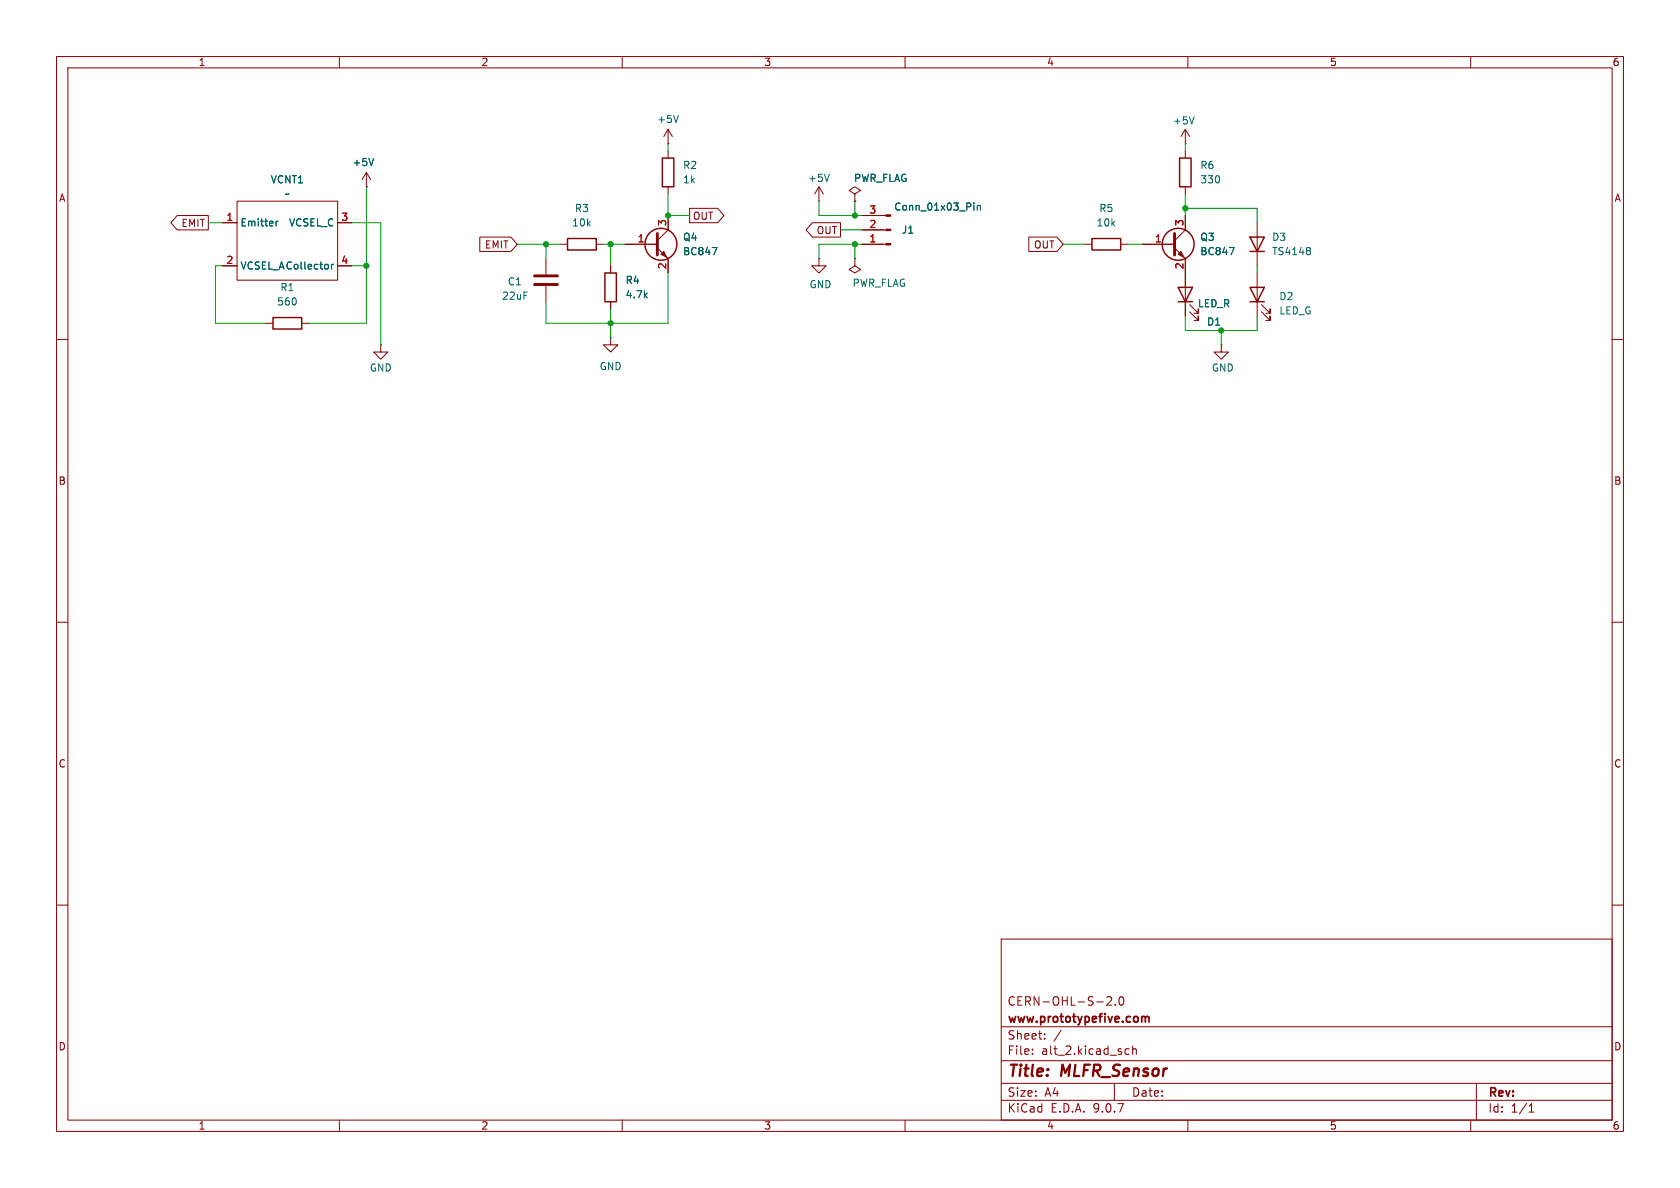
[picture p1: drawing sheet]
<svg xmlns="http://www.w3.org/2000/svg" width="297mm" height="210mm" viewBox="0 0 297 210" stroke-linecap="round" stroke-linejoin="round" font-family="sans-serif">
<g fill="none" stroke="#840000" stroke-width=".18">
<path d="M10 10h277v190h-277zM12 12h273v186h-273zM60 10v2M110 10v2M160 10v2M210 10v2M260 10v2M31.3 38.1h5.5v2.5h-5.5l-1.1-1.2zM39.4 39.4h2.5M41.9 35.6h17.8v13.9h-17.8zM59.7 39.4h2.5M64.8 33h.1"/>
<path d="M64.8 30.5l-.8 1.3M64.8 30.5l.7 1.3M64.8 30.5v2.5M118.1 25.4h.1M118.1 38.1v2.5l-1.9 1.9M118.1 22.9v2.5M118.1 26.7v1.2M118.1 33v1.3M118.1 22.9l-.8 1.2M118.1 22.9l.8 1.2M121.9 36.8h5l1.1 1.3-1.1 1.3h-5zM143.6 39.4h5v2.5h-5l-1.1-1.3z"/>
<path d="M144.8 35.6h.1M144.8 33l-.8 1.3M144.8 33l.7 1.3M144.8 33v2.6M151.1 34.3l1-.6-1-.7-1 .7 1 .6v1.3M151.1 35.6h.1M152.4 38.1h4.2M209.5 25.4h.1M209.5 38.1v2.5l-1.9 1.9M209.5 22.9v2.5M209.5 26.7v1.2M209.5 33v1.3"/>
<path d="M209.5 22.9l-.7 1.2M209.5 22.9l.8 1.2M222.2 39.4v7.6M39.4 47h2.5M47 57.2h1.3M53.3 57.2h1.3M59.7 47h2.5M84.8 41.9h5.5l1.1 1.3-1.1 1.3h-5.5zM96.5 45.7v2.8M96.5 50.5v2.8M99.1 43.2h1.2M105.4 43.2h1.3"/>
<path d="M107.9 59.7v1.3h1.3l-1.3 1.2-1.2-1.2h1.2M107.9 59.7h.1M107.9 47v1.3M107.9 53.3v1.3M110.5 43.2h5.7M116.2 43.8l1.9 1.9v2.6M144.8 45.7v1.3h1.2l-1.2 1.3-1.3-1.3h1.3M144.8 45.7h.1M151.1 45.7v1.3l1 .6-1 .7-1-.7 1-.6M151.1 45.7h.1M152.4 43.2h4.2M152.4 40.6h4.2"/>
<path d="M181.9 41.9h4.9l1.2 1.3-1.2 1.3h-4.9zM191.8 43.2h1.2M198.1 43.2h1.3M201.9 43.2h5.7M207.6 43.8l1.9 1.9v10.2M210.3 55.1l1.5 1.5v-.7v.7h-.7M210.3 53.8l1.5 1.6v-.8v.8h-.7M222.2 48.3v7.6M223 55.1l1.5 1.5v-.7v.7h-.7M223 53.8l1.5 1.6v-.8v.8h-.7M10 60h2M67.3 61v1.2h1.3l-1.3 1.3-1.3-1.3h1.3"/>
<path d="M67.3 61h.1M215.9 61v1.2h1.3l-1.3 1.3-1.3-1.3h1.3M215.9 61h.1M285 60h2M10 110h2M285 110h2M10 160h2M177 166h108v32h-108zM195.7 176.3l.5-.1 .3 .1v.3l-.9 1.1h.9M197.2 177.6v.1M198 176.3l.2-.1a.81 .81 0 0 1 .6 .6 .81 .81 0 0 1-.3 .8l-.2 .1a.81 .81 0 0 1-.3-1.4zM285 160h2"/>
<path d="M60 198v2M110 198v2M160 198v2M177 194.5h108M177 191.5h108M177 187.5h108M177 181.5h108M182.5 186.3v.1M182.5 185.5v.1M184.7 183.6v.1M184.7 182.8v.1M187.6 182.1l-1.3 2"/>
<path d="M197 191.5v3M199 186.3h.6M199 185.5h.6M200.2 185.5l.3-.1 .3 .1 .1 .9M200.2 184.9v1.5M210 198v2M260 198v2M261 191.5v6.5M270.3 196.6h.9M270.3 195.5l.4-.4v1.5"/>
</g>
<path d="M202.1 179.7l.3 .1 .1 .1M202.5 179.9l.2-.2 .4 .1v.9M202.5 179.9v.8" fill="none" stroke="#840000" stroke-width=".3"/>
<g fill="none" stroke="#840000" stroke-width=".25">
<path d="M117.1 27.9h2v5.1h-2zM208.5 27.9h2.1v5.1h-2.1zM48.3 56.1h5v2.1h-5zM100.3 42.2h5.1v2h-5.1zM106.9 48.3h2.1v5h-2.1zM193 42.2h5.1v2h-5.1zM208.3 50.8h2.5l-1.3 2.5zM208.3 53.3h2.5M221 41.9h2.5l-1.3 2.6zM221 50.8h2.5l-1.3 2.5zM221 44.5h2.5M221 53.3h2.5"/>
<circle cx="116.8" cy="43.2" r="2.82"/>
<circle cx="208.3" cy="43.2" r="2.82"/>
</g>
<path d="M94.5 48.8h4.1M94.5 50.3h4.1M116.2 41.3v3.8M207.6 41.3v3.8" fill="none" stroke="#840000" stroke-width=".51"/>
<g fill="#840000" stroke="#840000" stroke-width=".18">
<path d="M117.3 44.5l.6 1-1.1-.5z"/>
<path d="M156.6 43.1h.9v.2h-.9z"/>
<path d="M156.6 40.5h.9v.3h-.9z"/>
<path d="M156.6 38h.9v.2h-.9z"/>
<path d="M208.3 45l.5-.5 .5 1z"/>
</g>
<g fill="none" stroke="#006464" stroke-width=".18">
<path d="M48.8 39.1v.8M49.2 39.1l-.4 .2M66.1 28l-.5 1.3M119.9 20.4l-.4 1.3M146.6 30.8l-.4 1.3M172.2 35.9v.1M172.2 36.3v.9M172.8 36.3v.9M172.8 36.4l.2-.1 .3 .1v.8M211.1 20.6l-.4 1.3M57.9 46.8l.2 .2-.2 .5M58.6 46.7v.9"/>
<path d="M59 46.7l-.4 .3M125.9 43.8h.8l-.5 1.2M217.3 43.8h.9l-.6 1.2M231.4 43.8l.3 .2-.3 .3 .3 .2v.3l-.3 .2"/>
</g>
<g fill="none" stroke="#009600" stroke-width=".18">
<path d="M36.8 39.4h2.6M62.2 39.4h5.1v21.6M64.8 33v24.2h-10.2M118.1 34.3v3.8h3.8M118.1 25.4v1.3M144.8 35.6v2.5h7.6M151.1 35.6v2.5M209.5 36.8h12.7v2.6M209.5 25.4v1.3M209.5 34.3v3.8M39.4 47h-1.3v10.2h8.9M62.2 47h2.6"/>
<path d="M91.4 43.2h7.7M96.5 43.2v2.5M106.7 43.2h3.8M107.9 43.2v3.8M107.9 54.6v5.1M118.1 48.3v8.9h-21.6v-3.9M148.6 40.6h3.8M151.1 43.2v2.5M152.4 43.2h-7.6v2.5M188 43.2h3.8M199.4 43.2h2.5M209.5 55.9v2.5h12.7v-2.5"/>
<path d="M215.9 58.4v2.6M222.2 47v1.3"/>
</g>
<g fill="#009600" stroke="#009600" stroke-width=".18">
<circle cx="209.5" cy="36.8" r=".46"/>
<circle cx="151.1" cy="38.1" r=".46"/>
<circle cx="215.9" cy="58.4" r=".46"/>
<circle cx="151.1" cy="43.2" r=".46"/>
<circle cx="118.1" cy="38.1" r=".46"/>
<circle cx="107.9" cy="43.2" r=".46"/>
<circle cx="64.8" cy="47" r=".46"/>
<circle cx="96.5" cy="43.2" r=".46"/>
<circle cx="107.9" cy="57.2" r=".46"/>
</g>
<g font-size="2.8" fill="#840000">
<text x="178" y="190.9">Title:</text>
<text x="187.7" y="190.9">MLFR_Sensor</text>
</g>
<g font-size="2.1" fill="#840000">
<text x="178" y="178">CERN-OHL-S-2.0</text>
<text x="178" y="184">Sheet:</text>
<text x="178" y="181.2">www.prototypefive.com</text>
<text x="178" y="186.7">File:</text>
<text x="184.1" y="186.7">alt_2.kicad_sch</text>
<text x="178" y="196.9">KiCad</text>
<text x="178" y="194.1">Size:</text>
<text x="184.7" y="194.1">A4</text>
<text x="185.7" y="196.9">E.D.A.</text>
<text x="193.3" y="196.9">9.0.7</text>
<text x="200" y="194.1">Date:</text>
<text x="263" y="194.3">Rev:</text>
<text x="263" y="196.9">Id:</text>
<text x="267.1" y="196.9">1/1</text>
</g>
<g font-size="1.8" fill="#840000">
<text x="35" y="11.9">1</text>
<text x="85" y="11.9">2</text>
<text x="135" y="11.9">3</text>
<text x="185" y="11.9">4</text>
<text x="235" y="11.9">5</text>
<text x="285" y="11.9">6</text>
<text x="10.3" y="35.9">A</text>
<text x="285.3" y="35.9">A</text>
<text x="32" y="40.3">EMIT</text>
<text x="122.4" y="39.1">OUT</text>
<text x="144.3" y="41.6">OUT</text>
<text x="85.6" y="44.1">EMIT</text>
<text x="182.7" y="44.1">OUT</text>
<text x="10.3" y="85.9">B</text>
<text x="285.3" y="85.9">B</text>
<text x="10.3" y="135.9">C</text>
<text x="285.3" y="135.9">C</text>
<text x="10.3" y="185.9">D</text>
<text x="285.3" y="185.9">D</text>
<text x="35" y="199.9">1</text>
<text x="85" y="199.9">2</text>
<text x="135" y="199.9">3</text>
<text x="185" y="199.9">4</text>
<text x="235" y="199.9">5</text>
<text x="285" y="199.9">6</text>
</g>
<g font-size="1.8" fill="#006464">
<text x="116.1" y="21.9">+5V</text>
<text x="207.3" y="22.2">+5V</text>
<text x="62.2" y="29.6">+5V</text>
<text x="47.8" y="32.6">VCNT1</text>
<text x="50.2" y="35.2">~</text>
<text x="120.7" y="30.1">R2</text>
<text x="120.7" y="32.6">1k</text>
<text x="142.8" y="32.4">+5V</text>
<text x="150.9" y="32.4">PWR_FLAG</text>
<text x="212.1" y="30.1">R6</text>
<text x="212.1" y="32.6">330</text>
<text x="42.4" y="40.2">Emitter</text>
<text x="51" y="40.2">VCSEL_C</text>
<text x="101" y="40.2">10k</text>
<text x="101.5" y="37.7">R3</text>
<text x="158" y="37.4">Conn_01x03_Pin</text>
<text x="159.3" y="41.5">J1</text>
<text x="193.8" y="40.2">10k</text>
<text x="194.2" y="37.7">R5</text>
<text x="42.4" y="47.9">VCSEL_ACollector</text>
<text x="120.7" y="45.3">BC847</text>
<text x="120.7" y="42.8">Q4</text>
<text x="212.1" y="45.3">BC847</text>
<text x="212.1" y="42.8">Q3</text>
<text x="224.8" y="42.8">D3</text>
<text x="224.8" y="45.3">TS4148</text>
<text x="49.5" y="51.7">R1</text>
<text x="88.7" y="53.2">22uF</text>
<text x="89.7" y="50.6">C1</text>
<text x="110.5" y="50.4">R4</text>
<text x="110.5" y="52.9">4.7k</text>
<text x="143" y="51.2">GND</text>
<text x="150.6" y="50.9">PWR_FLAG</text>
<text x="226.1" y="53.3">D2</text>
<text x="48.9" y="54.2">560</text>
<text x="211.7" y="54.5">LED_R</text>
<text x="213.3" y="57.8">D1</text>
<text x="226.1" y="55.8">LED_G</text>
<text x="65.3" y="65.9">GND</text>
<text x="105.9" y="65.6">GND</text>
<text x="214.1" y="65.9">GND</text>
</g>
<g font-size="1.8" fill="#a90000">
<text x="39.9" y="39.1">1</text>
<text x="60.3" y="39.1">3</text>
<text x="117.9" y="40.1" transform="rotate(-90 117.9 40.1)">3</text>
<text x="153.6" y="40.4">2</text>
<text x="153.6" y="37.8">3</text>
<text x="209.3" y="40.1" transform="rotate(-90 209.3 40.1)">3</text>
<text x="39.9" y="46.7">2</text>
<text x="60.3" y="46.7">4</text>
<text x="112.6" y="42.9">1</text>
<text x="117.9" y="47.7" transform="rotate(-90 117.9 47.7)">2</text>
<text x="153.6" y="42.9">1</text>
<text x="204.1" y="42.9">1</text>
<text x="209.3" y="47.7" transform="rotate(-90 209.3 47.7)">2</text>
</g>
</svg>
